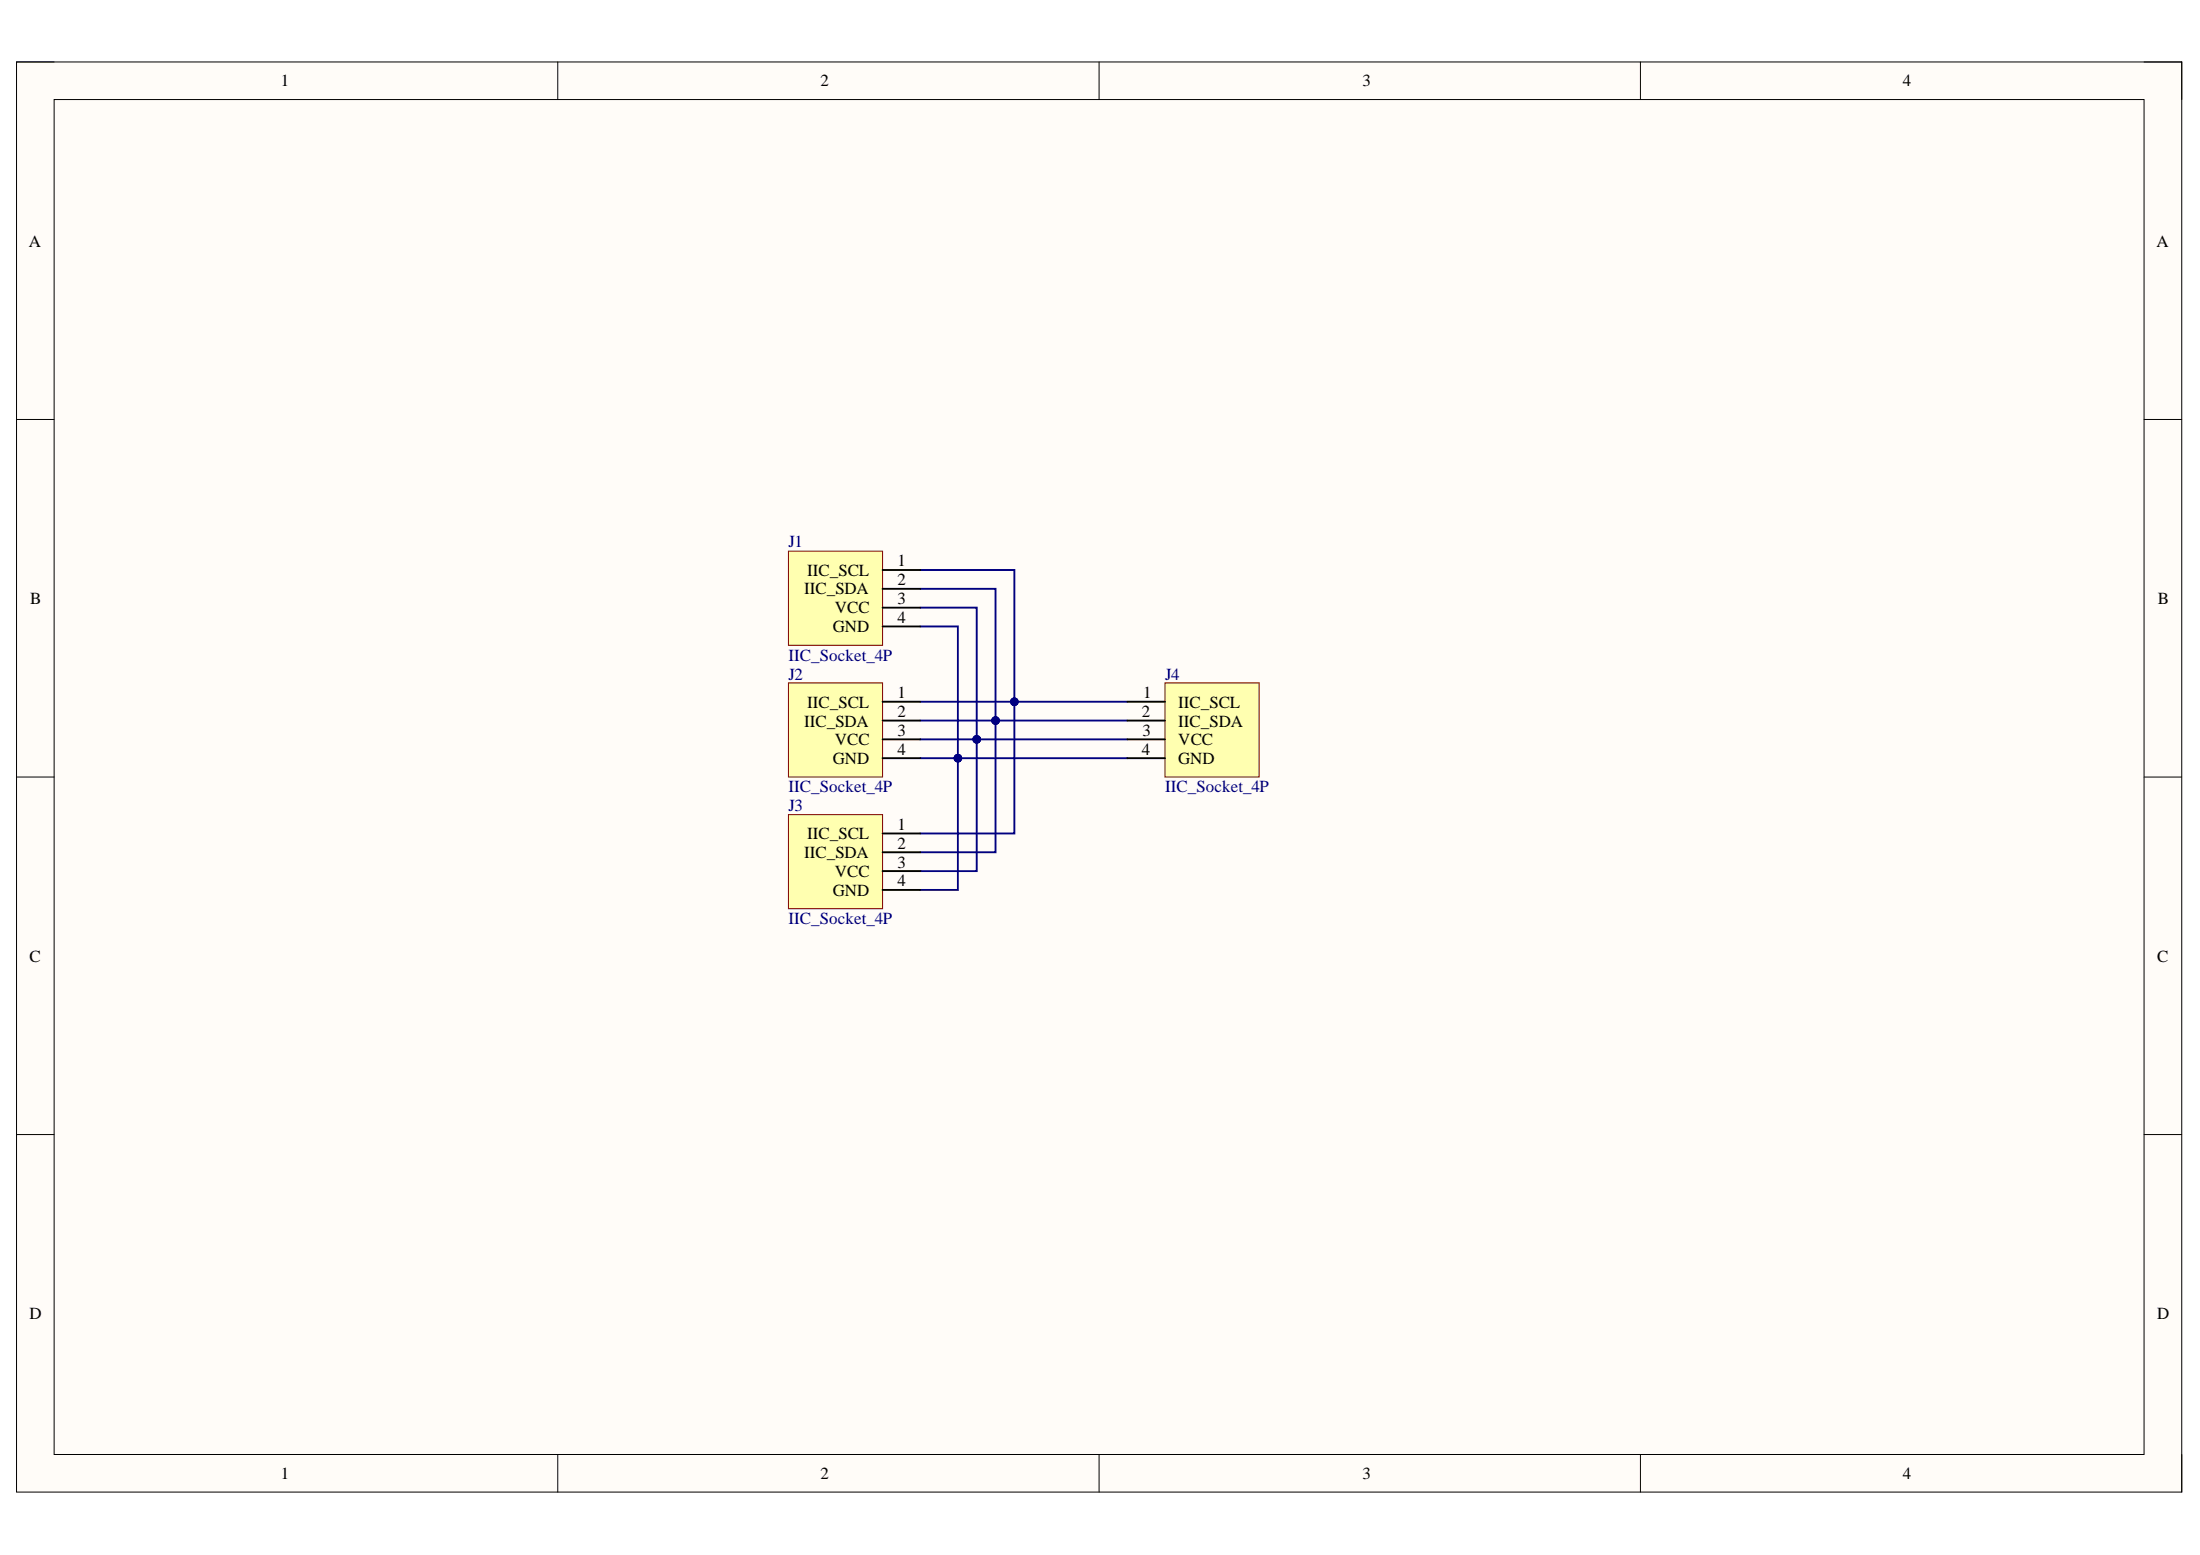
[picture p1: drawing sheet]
<svg xmlns="http://www.w3.org/2000/svg" width="297mm" height="210mm" viewBox="0 0 297 210" stroke-linecap="round" stroke-linejoin="round" font-family="sans-serif">
<path d="M2.2 8.4h292.4v193h-292.4z" fill-rule="evenodd" fill="#fffcf8"/>
<path d="M2.2 8.4h292.4v193h-292.4z" fill="none" stroke="#000" stroke-width=".14"/>
<path d="M7.3 13.4h282.2v182.9h-282.2z" fill-rule="evenodd" fill="#fffcf8"/>
<g fill="none" stroke="#000" stroke-width=".14">
<path d="M2.2 8.4h5.1M7.3 13.4h282.2v182.9h-282.2zM75.3 8.4v5M148.4 8.4v5M221.5 8.4v5M289.5 8.4h5.1v5M2.2 56.6h5.1M289.5 56.6h5.1M2.2 104.9h5.1M289.5 104.9h5.1M2.2 153.2h5.1M289.5 153.2h5.1"/>
<path d="M75.3 196.3v5.1M148.4 196.3v5.1M221.5 196.3v5.1M294.6 196.3v5.1"/>
</g>
<path d="M124.2 84.6h5.1v35.5h-5.1" fill="none" stroke="#000080" stroke-width=".25"/>
<circle cx="129.3" cy="102.3" r=".51" fill="#000080"/>
<circle cx="129.3" cy="102.3" r=".51" fill="none" stroke="#000080" stroke-width=".14"/>
<path d="M124.2 82h7.7v35.6h-7.7" fill="none" stroke="#000080" stroke-width=".25"/>
<circle cx="131.9" cy="99.8" r=".51" fill="#000080"/>
<circle cx="131.9" cy="99.8" r=".51" fill="none" stroke="#000080" stroke-width=".14"/>
<path d="M124.2 102.3h5.1" fill="none" stroke="#000080" stroke-width=".25"/>
<circle cx="129.3" cy="102.3" r=".51" fill="#000080"/>
<circle cx="129.3" cy="102.3" r=".51" fill="none" stroke="#000080" stroke-width=".14"/>
<path d="M124.2 99.8h7.7" fill="none" stroke="#000080" stroke-width=".25"/>
<circle cx="131.9" cy="99.8" r=".51" fill="#000080"/>
<circle cx="131.9" cy="99.8" r=".51" fill="none" stroke="#000080" stroke-width=".14"/>
<path d="M124.2 79.5h10.2v35.5h-10.2" fill="none" stroke="#000080" stroke-width=".25"/>
<circle cx="134.4" cy="97.3" r=".51" fill="#000080"/>
<circle cx="134.4" cy="97.3" r=".51" fill="none" stroke="#000080" stroke-width=".14"/>
<path d="M124.2 97.3h10.2" fill="none" stroke="#000080" stroke-width=".25"/>
<circle cx="134.4" cy="97.3" r=".51" fill="#000080"/>
<circle cx="134.4" cy="97.3" r=".51" fill="none" stroke="#000080" stroke-width=".14"/>
<path d="M124.2 76.9h12.8v35.6h-12.8" fill="none" stroke="#000080" stroke-width=".25"/>
<circle cx="137" cy="94.7" r=".51" fill="#000080"/>
<circle cx="137" cy="94.7" r=".51" fill="none" stroke="#000080" stroke-width=".14"/>
<path d="M124.2 94.7h12.8" fill="none" stroke="#000080" stroke-width=".25"/>
<circle cx="137" cy="94.7" r=".51" fill="#000080"/>
<circle cx="137" cy="94.7" r=".51" fill="none" stroke="#000080" stroke-width=".14"/>
<path d="M137 94.7h15.2" fill="none" stroke="#000080" stroke-width=".25"/>
<circle cx="137" cy="94.7" r=".51" fill="#000080"/>
<circle cx="137" cy="94.7" r=".51" fill="none" stroke="#000080" stroke-width=".14"/>
<path d="M134.4 97.3h17.8" fill="none" stroke="#000080" stroke-width=".25"/>
<circle cx="134.4" cy="97.3" r=".51" fill="#000080"/>
<circle cx="134.4" cy="97.3" r=".51" fill="none" stroke="#000080" stroke-width=".14"/>
<path d="M131.9 99.8h20.3" fill="none" stroke="#000080" stroke-width=".25"/>
<circle cx="131.9" cy="99.8" r=".51" fill="#000080"/>
<circle cx="131.9" cy="99.8" r=".51" fill="none" stroke="#000080" stroke-width=".14"/>
<path d="M129.3 102.3h22.9" fill="none" stroke="#000080" stroke-width=".25"/>
<circle cx="129.3" cy="102.3" r=".51" fill="#000080"/>
<circle cx="129.3" cy="102.3" r=".51" fill="none" stroke="#000080" stroke-width=".14"/>
<path d="M157.3 92.2h12.7v12.7h-12.7z" fill-rule="evenodd" fill="#ffffb0"/>
<path d="M157.3 92.2h12.7v12.7h-12.7z" fill="none" stroke="#800000" stroke-width=".14"/>
<path d="M152.2 99.8h5.1M152.2 97.3h5.1M152.2 94.7h5.1M152.2 102.3h5.1" fill="none" stroke="#000" stroke-width=".25"/>
<path d="M106.5 74.4h12.7v12.7h-12.7z" fill-rule="evenodd" fill="#ffffb0"/>
<path d="M106.5 74.4h12.7v12.7h-12.7z" fill="none" stroke="#800000" stroke-width=".14"/>
<path d="M119.2 79.5h5M119.2 76.9h5M119.2 82h5M119.2 84.6h5" fill="none" stroke="#000" stroke-width=".25"/>
<path d="M106.5 92.2h12.7v12.7h-12.7z" fill-rule="evenodd" fill="#ffffb0"/>
<path d="M106.5 92.2h12.7v12.7h-12.7z" fill="none" stroke="#800000" stroke-width=".14"/>
<path d="M119.2 99.8h5M119.2 97.3h5M119.2 94.7h5M119.2 102.3h5" fill="none" stroke="#000" stroke-width=".25"/>
<path d="M106.5 110h12.7v12.7h-12.7z" fill-rule="evenodd" fill="#ffffb0"/>
<path d="M106.5 110h12.7v12.7h-12.7z" fill="none" stroke="#800000" stroke-width=".14"/>
<path d="M119.2 117.6h5M119.2 115h5M119.2 112.5h5M119.2 120.1h5" fill="none" stroke="#000" stroke-width=".25"/>
<g font-size="2.3">
<text x="37.9" y="11.7">1</text>
<text x="110.8" y="11.7">2</text>
<text x="184" y="11.7">3</text>
<text x="256.9" y="11.7">4</text>
<text x="3.9" y="33.3">A</text>
<text x="291.2" y="33.3">A</text>
<text x="109" y="77.7">IIC_SCL</text>
<text x="121.2" y="76.4">1</text>
<text x="4.1" y="81.5">B</text>
<text x="108.6" y="80.2">IIC_SDA</text>
<text x="112.7" y="82.8">VCC</text>
<text x="121.2" y="81.5">3</text>
<text x="121.2" y="79">2</text>
<text x="291.3" y="81.5">B</text>
<text x="112.5" y="85.3">GND</text>
<text x="121.2" y="84.1">4</text>
<text x="109" y="95.5">IIC_SCL</text>
<text x="121.2" y="94.3">1</text>
<text x="154.3" y="94.3">1</text>
<text x="159.1" y="95.5">IIC_SCL</text>
<text x="108.6" y="98.1">IIC_SDA</text>
<text x="112.7" y="100.6">VCC</text>
<text x="121.2" y="99.4">3</text>
<text x="121.2" y="96.8">2</text>
<text x="121.2" y="101.9">4</text>
<text x="154.2" y="96.8">2</text>
<text x="154.2" y="101.9">4</text>
<text x="154.3" y="99.4">3</text>
<text x="159.1" y="100.6">VCC</text>
<text x="159.1" y="98.1">IIC_SDA</text>
<text x="112.5" y="103.2">GND</text>
<text x="159.1" y="103.2">GND</text>
<text x="109" y="113.3">IIC_SCL</text>
<text x="121.2" y="112">1</text>
<text x="108.6" y="115.8">IIC_SDA</text>
<text x="112.7" y="118.4">VCC</text>
<text x="121.2" y="117.1">3</text>
<text x="121.2" y="114.6">2</text>
<text x="121.2" y="119.6">4</text>
<text x="112.5" y="120.9">GND</text>
<text x="4" y="129.8">C</text>
<text x="291.3" y="129.8">C</text>
<text x="4" y="178.1">D</text>
<text x="291.3" y="178.1">D</text>
<text x="37.9" y="199.6">1</text>
<text x="110.8" y="199.6">2</text>
<text x="184" y="199.6">3</text>
<text x="256.9" y="199.6">4</text>
</g>
<g font-size="2.3" fill="#000080">
<text x="106.4" y="73.9">J1</text>
<text x="106.4" y="89.2">IIC_Socket_4P</text>
<text x="106.4" y="91.7">J2</text>
<text x="157.3" y="91.7">J4</text>
<text x="106.4" y="107">IIC_Socket_4P</text>
<text x="157.3" y="107">IIC_Socket_4P</text>
<text x="106.4" y="109.5">J3</text>
<text x="106.4" y="124.7">IIC_Socket_4P</text>
</g>
</svg>
